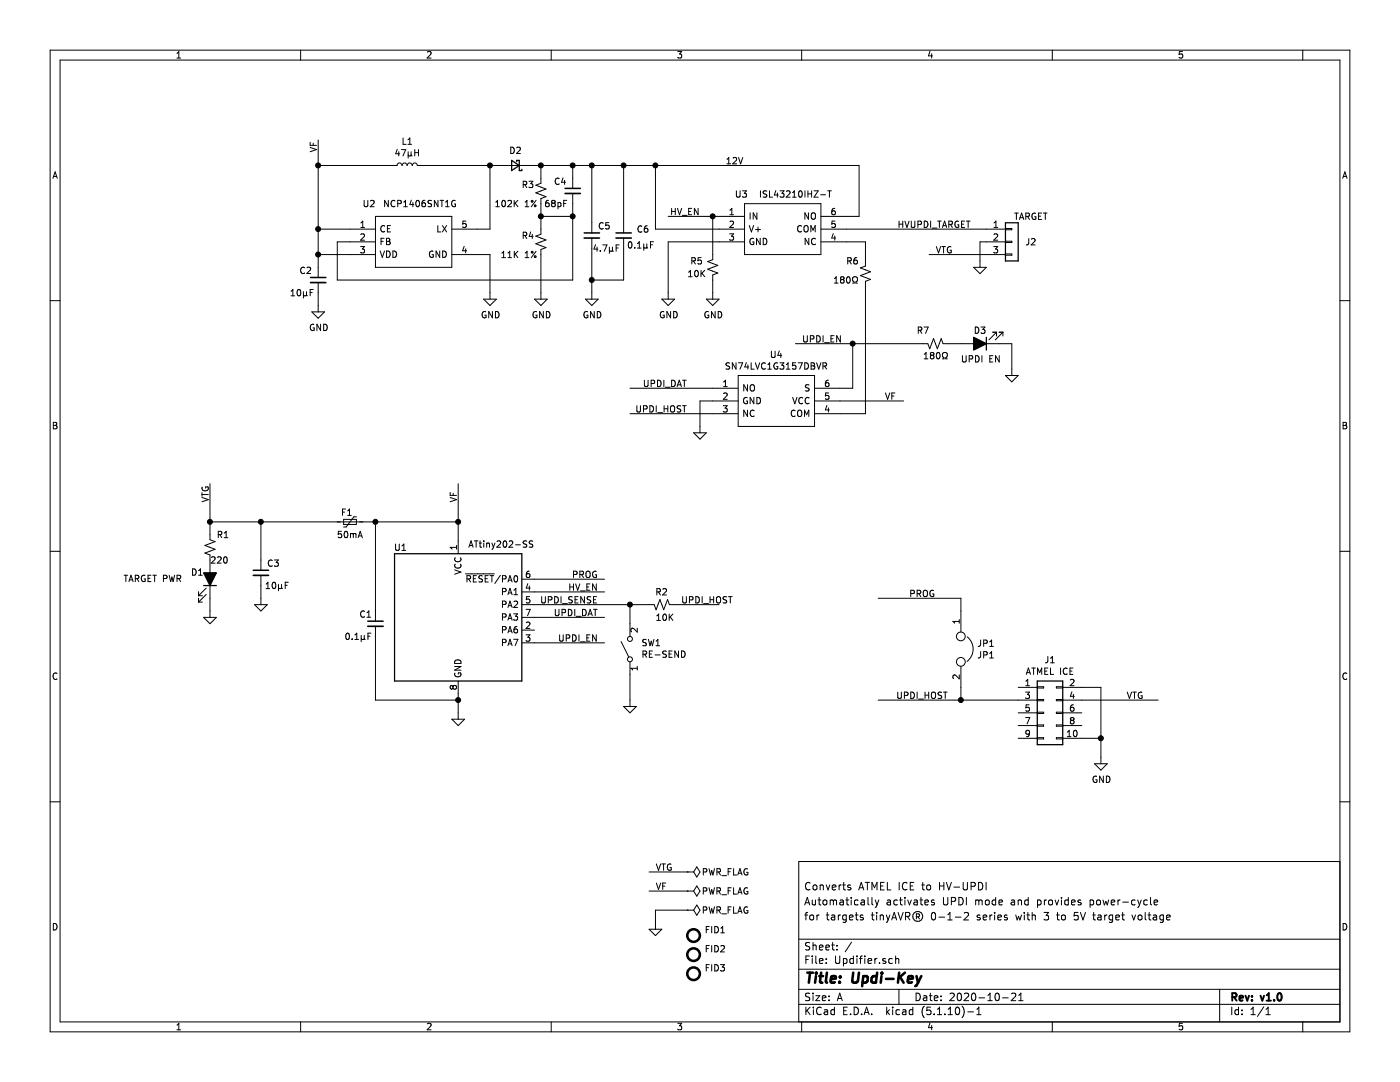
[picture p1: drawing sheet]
EESchema Schematic File Version 4
EELAYER 30 0
EELAYER END
$Descr A 11000 8500
encoding utf-8
Sheet 1 1
Title "Updi-Key"
Date "2020-10-21"
Rev "v1.0"
Comp ""
Comment1 "for targets tinyAVR® 0-1-2 series with 3 to 5V target voltage"
Comment2 "Automatically activates UPDI mode and provides power-cycle"
Comment3 "Converts ATMEL ICE to HV-UPDI"
Comment4 ""
$EndDescr
$Comp
L MCU_Microchip_ATtiny:ATtiny202-SS U1
U 1 1
P 3600 4850
F 0 "U1" H 3200 5400 50  0000 R CNN
F 1 "ATtiny202-SS" H 4200 5425 50  0000 R CNN
F 2 "Package_SO:SOIC-8_3.9x4.9mm_P1.27mm" H 3600 4850 50  0001 C CIN
F 3 "http://ww1.microchip.com/downloads/en/DeviceDoc/ATtiny202-402-AVR-MCU-with-Core-Independent-Peripherals_and-picoPower-40001969A.pdf" H 3600 4850 50  0001 C CNN
F 4 "IC MCU 8BIT 2KB FLASH 8SOIC" H 3600 4850 50  0001 C CNN "Description"
F 5 "ATTINY202-SSNRCT-ND" H 3600 4850 50  0001 C CNN "Digi-Key Part Number"
F 6 "ATTINY202-SSNR" H 3600 4850 50  0001 C CNN "Manufacturer_Part_Number"
	1    3600 4850
	1    0    0    -1  
$EndComp
Text Label 4700 4650 2    50   ~ 0
HV_EN
$Comp
L Device:C_Small C1
U 1 1
P 2950 4900
F 0 "C1" H 2975 4975 50  0000 L CNN
F 1 "0.1µF" H 2975 4800 50  0000 L CNN
F 2 "Capacitor_SMD:C_0603_1608Metric" H 2950 4900 50  0001 C CNN
F 3 "http://www.samsungsem.com/kr/support/product-search/mlcc/CL10B104KB8NNNC.jsp" H 2950 4900 50  0001 C CNN
F 4 "CAP CER 0.1UF 50V X7R 0603" H 2950 4900 50  0001 C CNN "Description"
F 5 " ‎Samsung Electro-Mechanics" H 2950 4900 50  0001 C CNN "Manufacturer_Name"
F 6 "CL10B104KB8NNNC" H 2950 4900 50  0001 C CNN "Manufacturer_Part_Number"
F 7 "1276-1000-1-ND" H 2950 4900 50  0001 C CNN "Digi-Key Part Number"
	1    2950 4900
	-1   0    0    -1  
$EndComp
Wire Wire Line
	3600 4100 2950 4100
Wire Wire Line
	3600 5500 3600 5450
Wire Wire Line
	3600 5500 3600 5600
Connection ~ 3600 5500
$Comp
L Device:R_Small_US R7
U 1 1
P 7350 2700
F 0 "R7" V 7450 2550 50  0000 L CNN
F 1 "180Ω" V 7250 2600 50  0000 L CNN
F 2 "Resistor_SMD:R_0603_1608Metric" H 7350 2700 50  0001 C CNN
F 3 "http://www.koaspeer.com/pdfs/RK73B.pdf" H 7350 2700 50  0001 C CNN
F 4 "RES 180 OHM 5% 1/8W 0603" H 7350 2700 50  0001 C CNN "Description"
F 5 "Yageo" H 7350 2700 50  0001 C CNN "Manufacturer_Name"
F 6 "RK73B1JTTD181J" H 7350 2700 50  0001 C CNN "Manufacturer_Part_Number"
F 7 "2019-RK73B1JTTD181JCT-ND" H 7350 2700 50  0001 C CNN "Digi-Key Part Number"
F 8 "RK73B1JTTD181J" H 7350 2700 50  0001 C CNN "Mouser Part Number"
	1    7350 2700
	0    1    -1   0   
$EndComp
Connection ~ 3600 4100
$Comp
L Updifier:0ZCM0005FF2G F1
U 1 1
P 2750 4100
F 0 "F1" V 2675 4075 50  0000 C CNN
F 1 "50mA" V 2850 4100 50  0000 C CNN
F 2 "Resistor_SMD:R_0603_1608Metric" H 2800 3900 50  0001 L CNN
F 3 "https://belfuse.com/resources/datasheets/circuitprotection/ds-cp-0zcm-series.pdf" H 2750 4100 50  0001 C CNN
F 4 "PTC RESET FUSE 15V 50MA 0603" H 2750 4100 50  0001 C CNN "Description"
F 5 "507-1816-1-ND" H 2750 4100 50  0001 C CNN "Digi-Key Part Number"
F 6 "0ZCM0005FF2G" H 2750 4100 50  0001 C CNN "Manufacturer_Part_Number"
	1    2750 4100
	0    1    1    0   
$EndComp
Text Label 5500 1700 2    50   ~ 0
HV_EN
$Comp
L Device:C_Small C6
U 1 1
P 4900 1850
F 0 "C6" H 5000 1900 50  0000 L CNN
F 1 "0.1µF" H 4925 1775 50  0000 L CNN
F 2 "Capacitor_SMD:C_0603_1608Metric" H 4900 1850 50  0001 C CNN
F 3 "http://www.samsungsem.com/kr/support/product-search/mlcc/CL10B104KB8NNNC.jsp" H 4900 1850 50  0001 C CNN
F 4 "CAP CER 0.1UF 50V X7R 0603" H 4900 1850 50  0001 C CNN "Description"
F 5 " ‎Samsung Electro-Mechanics" H 4900 1850 50  0001 C CNN "Manufacturer_Name"
F 6 "CL10B104KB8NNNC" H 4900 1850 50  0001 C CNN "Manufacturer_Part_Number"
F 7 "1276-1000-1-ND" H 4900 1850 50  0001 C CNN "Digi-Key Part Number"
	1    4900 1850
	1    0    0    -1  
$EndComp
$Comp
L power:GND #PWR01
U 1 1
P 3600 5600
F 0 "#PWR01" H 3600 5350 50  0001 C CNN
F 1 "GND" H 3605 5427 50  0001 C CNN
F 2 "" H 3600 5600 50  0001 C CNN
F 3 "" H 3600 5600 50  0001 C CNN
	1    3600 5600
	1    0    0    -1  
$EndComp
$Comp
L power:PWR_FLAG #FLG01
U 1 1
P 5400 6850
F 0 "#FLG01" H 5400 6925 50  0001 C CNN
F 1 "PWR_FLAG" V 5400 7150 50  0000 C CNN
F 2 "" H 5400 6850 50  0001 C CNN
F 3 "~" H 5400 6850 50  0001 C CNN
	1    5400 6850
	0    1    1    0   
$EndComp
$Comp
L power:PWR_FLAG #FLG02
U 1 1
P 5400 7000
F 0 "#FLG02" H 5400 7075 50  0001 C CNN
F 1 "PWR_FLAG" V 5400 7300 50  0000 C CNN
F 2 "" H 5400 7000 50  0001 C CNN
F 3 "~" H 5400 7000 50  0001 C CNN
	1    5400 7000
	0    1    1    0   
$EndComp
$Comp
L power:GND #PWR05
U 1 1
P 5150 7250
F 0 "#PWR05" H 5150 7000 50  0001 C CNN
F 1 "GND" H 5155 7077 50  0001 C CNN
F 2 "" H 5150 7250 50  0001 C CNN
F 3 "" H 5150 7250 50  0001 C CNN
	1    5150 7250
	1    0    0    -1  
$EndComp
$Comp
L power:PWR_FLAG #FLG03
U 1 1
P 5400 7150
F 0 "#FLG03" H 5400 7225 50  0001 C CNN
F 1 "PWR_FLAG" V 5400 7450 50  0000 C CNN
F 2 "" H 5400 7150 50  0001 C CNN
F 3 "~" H 5400 7150 50  0001 C CNN
	1    5400 7150
	0    1    1    0   
$EndComp
$Comp
L Mechanical:Fiducial FID2
U 1 1
P 5450 7500
F 0 "FID2" H 5535 7546 50  0000 L CNN
F 1 "Fiducial" H 5535 7455 50  0001 L CNN
F 2 "Fiducial:Fiducial_1mm_Mask2mm" H 5450 7500 50  0001 C CNN
F 3 "" H 5450 7500 50  0001 C CNN
F 4 "Fiducial 1mm with 2mm mask" H 5450 7500 50  0001 C CNN "Description"
	1    5450 7500
	1    0    0    -1  
$EndComp
$Comp
L Mechanical:Fiducial FID1
U 1 1
P 5450 7350
F 0 "FID1" H 5535 7396 50  0000 L CNN
F 1 "Fiducial" H 5535 7305 50  0001 L CNN
F 2 "Fiducial:Fiducial_1mm_Mask2mm" H 5450 7350 50  0001 C CNN
F 3 "" H 5450 7350 50  0001 C CNN
F 4 "Fiducial 1mm with 2mm mask" H 5450 7350 50  0001 C CNN "Description"
	1    5450 7350
	1    0    0    -1  
$EndComp
Wire Wire Line
	2950 5000 2950 5500
$Comp
L Device:LED_ALT D1
U 1 1
P 1650 4550
F 0 "D1" V 1700 4450 50  0000 C CNN
F 1 "TARGET PWR" V 1650 4100 50  0000 C CNN
F 2 "WP934AD:WP934AD" H 1650 4550 50  0001 C CNN
F 3 "https://dammedia.osram.info/media/resource/hires/osram-dam-2493948/LG%20Q396.pdf" H 1650 4550 50  0001 C CNN
F 4 "LED GREEN DIFFUSED 0603 SMD" H 1650 4550 50  0001 C CNN "Description"
F 5 "LG Q396-PS-35" H 1650 4550 50  0001 C CNN "Manufacturer_Part_Number"
F 6 "475-3754-1-ND" H 1650 4550 50  0001 C CNN "Digi-Key Part Number"
	1    1650 4550
	0    1    -1   0   
$EndComp
Text Label 4700 4750 2    50   ~ 0
UPDI_SENSE
Wire Wire Line
	7450 2700 7550 2700
Wire Wire Line
	2950 5500 3600 5500
Wire Wire Line
	2850 4100 2950 4100
Connection ~ 2950 4100
$Comp
L Device:C_Small C3
U 1 1
P 2050 4500
F 0 "C3" H 1900 4575 50  0000 L CNN
F 1 "10µF" H 1825 4400 50  0000 L CNN
F 2 "Capacitor_SMD:C_0603_1608Metric" H 2050 4500 50  0001 C CNN
F 3 "http://www.yuden.co.jp/productdata/catalog/mlcc06_e.pdf" H 2050 4500 50  0001 C CNN
F 4 "CAP CER 10UF 10V X5R 0603" H 2050 4500 50  0001 C CNN "Description"
F 5 " ‎Samsung Electro-Mechanics" H 2050 4500 50  0001 C CNN "Manufacturer_Name"
F 6 "LMK107BBJ106MALT" H 2050 4500 50  0001 C CNN "Manufacturer_Part_Number"
F 7 "587-3258-1-ND" H 2050 4500 50  0001 C CNN "Digi-Key Part Number"
	1    2050 4500
	-1   0    0    -1  
$EndComp
$Comp
L power:GND #PWR03
U 1 1
P 2050 4700
F 0 "#PWR03" H 2050 4450 50  0001 C CNN
F 1 "GND" H 2055 4527 50  0001 C CNN
F 2 "" H 2050 4700 50  0001 C CNN
F 3 "" H 2050 4700 50  0001 C CNN
	1    2050 4700
	-1   0    0    -1  
$EndComp
Wire Wire Line
	2050 4100 2050 4400
$Comp
L power:GND #PWR04
U 1 1
P 1650 4800
F 0 "#PWR04" H 1650 4550 50  0001 C CNN
F 1 "GND" H 1655 4627 50  0001 C CNN
F 2 "" H 1650 4800 50  0001 C CNN
F 3 "" H 1650 4800 50  0001 C CNN
	1    1650 4800
	-1   0    0    -1  
$EndComp
$Comp
L Device:R_Small_US R1
U 1 1
P 1650 4300
F 0 "R1" H 1700 4400 50  0000 L CNN
F 1 "220" H 1650 4200 50  0000 L CNN
F 2 "Resistor_SMD:R_0603_1608Metric" H 1650 4300 50  0001 C CNN
F 3 "http://www.koaspeer.com/pdfs/RK73B.pdf" H 1650 4300 50  0001 C CNN
F 4 "RES 1K OHM 5% 1/8W 0603" H 1650 4300 50  0001 C CNN "Description"
F 5 "Yageo" H 1650 4300 50  0001 C CNN "Manufacturer_Name"
F 6 "RK73B1JTTD102J" H 1650 4300 50  0001 C CNN "Manufacturer_Part_Number"
F 7 "2019-RK73B1JTTD102JCT-ND" H 1650 4300 50  0001 C CNN "Digi-Key Part Number"
F 8 "RK73B1JTTD181J" H 1650 4300 50  0001 C CNN "Mouser Part Number"
	1    1650 4300
	1    0    0    -1  
$EndComp
Wire Wire Line
	1650 4100 1650 4200
$Comp
L Connector_Generic:Conn_01x03 J2
U 1 1
P 7950 1900
F 0 "J2" H 8100 1900 50  0000 C CNN
F 1 "TARGET" H 8100 2100 50  0000 C CNN
F 2 "SL_3_RA:SL_3_RA" H 7950 1900 50  0001 C CNN
F 3 "~" H 7950 1900 50  0001 C CNN
F 4 "Pin strip male header, 2.54mm, 3-position" H 7950 1900 50  0001 C CNN "Description"
	1    7950 1900
	1    0    0    -1  
$EndComp
Text Label 7050 1800 0    50   ~ 0
HVUPDI_TARGET
Wire Wire Line
	7750 1900 7700 1900
$Comp
L power:GND #PWR09
U 1 1
P 7700 2050
F 0 "#PWR09" H 7700 1800 50  0001 C CNN
F 1 "GND" H 7705 1877 50  0001 C CNN
F 2 "" H 7700 2050 50  0001 C CNN
F 3 "" H 7700 2050 50  0001 C CNN
	1    7700 2050
	1    0    0    -1  
$EndComp
Wire Wire Line
	7700 1900 7700 2050
$Comp
L Device:R_Small_US R6
U 1 1
P 6800 2150
F 0 "R6" H 6850 2250 50  0000 L CNN
F 1 "180Ω" H 6850 2100 50  0000 L CNN
F 2 "Resistor_SMD:R_0603_1608Metric" H 6800 2150 50  0001 C CNN
F 3 "http://www.koaspeer.com/pdfs/RK73B.pdf" H 6800 2150 50  0001 C CNN
F 4 "RES 180 OHM 5% 1/8W 0603" H 6800 2150 50  0001 C CNN "Description"
F 5 "Yageo" H 6800 2150 50  0001 C CNN "Manufacturer_Name"
F 6 "RK73B1JTTD181J" H 6800 2150 50  0001 C CNN "Manufacturer_Part_Number"
F 7 "2019-RK73B1JTTD181JCT-ND" H 6800 2150 50  0001 C CNN "Digi-Key Part Number"
F 8 "RK73B1JTTD181J" H 6800 2150 50  0001 C CNN "Mouser Part Number"
	1    6800 2150
	-1   0    0    -1  
$EndComp
$Comp
L Device:R_Small_US R3
U 1 1
P 4250 1500
F 0 "R3" H 4300 1550 50  0000 L CNN
F 1 "102K 1%" H 4275 1400 50  0000 L CNN
F 2 "Resistor_SMD:R_0603_1608Metric" H 4250 1500 50  0001 C CNN
F 3 "https://www.yageo.com/upload/media/product/productsearch/datasheet/rchip/PYu-RC_Group_51_RoHS_L_11.pdf" H 4250 1500 50  0001 C CNN
F 4 "RES SMD 102K OHM 1% 1/10W 0603" H 4250 1500 50  0001 C CNN "Description"
F 5 "Yageo" H 4250 1500 50  0001 C CNN "Manufacturer_Name"
F 6 "RC0603FR-07102KL" H 4250 1500 50  0001 C CNN "Manufacturer_Part_Number"
F 7 "311-102KHRCT-ND" H 4250 1500 50  0001 C CNN "Digi-Key Part Number"
	1    4250 1500
	-1   0    0    -1  
$EndComp
$Comp
L Device:R_Small_US R4
U 1 1
P 4250 1900
F 0 "R4" H 4300 1950 50  0000 L CNN
F 1 "11K 1%" H 4275 1800 50  0000 L CNN
F 2 "Resistor_SMD:R_0603_1608Metric" H 4250 1900 50  0001 C CNN
F 3 "https://www.yageo.com/upload/media/product/productsearch/datasheet/rchip/PYu-RC_Group_51_RoHS_L_11.pdf" H 4250 1900 50  0001 C CNN
F 4 "RES SMD 11K OHM 1% 1/10W 0603" H 4250 1900 50  0001 C CNN "Description"
F 5 "Yageo" H 4250 1900 50  0001 C CNN "Manufacturer_Name"
F 6 "RC0603FR-0711KL" H 4250 1900 50  0001 C CNN "Manufacturer_Part_Number"
F 7 "311-11.0KHRCT-ND" H 4250 1900 50  0001 C CNN "Digi-Key Part Number"
	1    4250 1900
	-1   0    0    -1  
$EndComp
$Comp
L Device:D_Schottky_Small D2
U 1 1
P 4050 1300
F 0 "D2" H 4050 1187 50  0000 C CNN
F 1 "PMEG4005CEJX" H 4050 1186 50  0001 C CNN
F 2 "Diode_SMD:D_SOD-323F" V 4050 1300 50  0001 C CNN
F 3 "https://assets.nexperia.com/documents/data-sheet/PMEG4005CEJ.pdf" V 4050 1300 50  0001 C CNN
F 4 "DIODE SCHOTTKY 40V 500MA SC90" H 4050 1300 50  0001 C CNN "Description"
F 5 "1727-8169-1-ND" H 4050 1300 50  0001 C CNN "Digi-Key Part Number"
F 6 "PMEG4005CEJX" H 4050 1300 50  0001 C CNN "Manufacturer_Part_Number"
	1    4050 1300
	-1   0    0    1   
$EndComp
$Comp
L Device:C_Small C4
U 1 1
P 4500 1500
F 0 "C4" H 4350 1575 50  0000 L CNN
F 1 "68pF" H 4275 1400 50  0000 L CNN
F 2 "Capacitor_SMD:C_0603_1608Metric" H 4500 1500 50  0001 C CNN
F 3 "https://www.yageo.com/upload/media/product/productsearch/datasheet/mlcc/UPY-GP_NP0_16V-to-50V_18.pdf" H 4500 1500 50  0001 C CNN
F 4 "CAP CER 0.68PF 50V NPO 0603" H 4500 1500 50  0001 C CNN "Description"
F 5 " ‎Samsung Electro-Mechanics" H 4500 1500 50  0001 C CNN "Manufacturer_Name"
F 6 "CC0603BRNPO9BNR68" H 4500 1500 50  0001 C CNN "Manufacturer_Part_Number"
F 7 "311-3842-1-ND" H 4500 1500 50  0001 C CNN "Digi-Key Part Number"
	1    4500 1500
	1    0    0    -1  
$EndComp
$Comp
L Device:C_Small C5
U 1 1
P 4650 1850
F 0 "C5" H 4500 1925 50  0000 L CNN
F 1 "4.7µF" H 4425 1750 50  0000 L CNN
F 2 "Capacitor_SMD:C_0603_1608Metric" H 4650 1850 50  0001 C CNN
F 3 "https://media.digikey.com/pdf/Data%20Sheets/Samsung%20PDFs/CL10A475KO8NNNC_Spec.pdf" H 4650 1850 50  0001 C CNN
F 4 "CAP CER 4.7UF 16V X5R 0603" H 4650 1850 50  0001 C CNN "Description"
F 5 " ‎Samsung Electro-Mechanics" H 4650 1850 50  0001 C CNN "Manufacturer_Name"
F 6 "CL10A475KO8NNNC" H 4650 1850 50  0001 C CNN "Manufacturer_Part_Number"
F 7 "1276-1784-1-ND" H 4650 1850 50  0001 C CNN "Digi-Key Part Number"
	1    4650 1850
	-1   0    0    -1  
$EndComp
$Comp
L Device:C_Small C2
U 1 1
P 2500 2200
F 0 "C2" H 2350 2275 50  0000 L CNN
F 1 "10µF" H 2275 2100 50  0000 L CNN
F 2 "Capacitor_SMD:C_0603_1608Metric" H 2500 2200 50  0001 C CNN
F 3 "http://www.yuden.co.jp/productdata/catalog/mlcc06_e.pdf" H 2500 2200 50  0001 C CNN
F 4 "CAP CER 10UF 10V X5R 0603" H 2500 2200 50  0001 C CNN "Description"
F 5 " ‎Samsung Electro-Mechanics" H 2500 2200 50  0001 C CNN "Manufacturer_Name"
F 6 "LMK107BBJ106MALT" H 2500 2200 50  0001 C CNN "Manufacturer_Part_Number"
F 7 "587-3258-1-ND" H 2500 2200 50  0001 C CNN "Digi-Key Part Number"
	1    2500 2200
	1    0    0    -1  
$EndComp
Wire Wire Line
	2500 2000 2500 1800
Connection ~ 2500 1300
Wire Wire Line
	3850 1300 3950 1300
Wire Wire Line
	4150 1300 4250 1300
Connection ~ 4250 1300
Wire Wire Line
	4250 1300 4500 1300
Connection ~ 4500 1300
Wire Wire Line
	4500 1300 4650 1300
Wire Wire Line
	4500 1700 4250 1700
Connection ~ 4250 1700
Connection ~ 4650 1300
Text Label 4700 5050 2    50   ~ 0
UPDI_EN
Text Label 4700 4550 2    50   ~ 0
PROG
Text Label 4700 4850 2    50   ~ 0
UPDI_DAT
$Comp
L SamacSys_Parts:NCP1406SNT1G U2
U 1 1
P 2750 1800
F 0 "U2" H 2900 2000 50  0000 C CNN
F 1 "NCP1406SNT1G" H 3300 2000 50  0000 C CNN
F 2 "Package_TO_SOT_SMD:SOT-23-5" H 3600 1900 50  0001 L CNN
F 3 "http://www.onsemi.com/pub/Collateral/NCP1406-D.PDF" H 3600 1800 50  0001 L CNN
F 4 "IC REG BUCK BST ADJ 25MA 5TSOP" H 3600 1700 50  0001 L CNN "Description"
F 5 "1.1" H 3600 1600 50  0001 L CNN "Height"
F 6 "ON Semiconductor" H 3600 1500 50  0001 L CNN "Manufacturer_Name"
F 7 "NCP1406SNT1G" H 3600 1400 50  0001 L CNN "Manufacturer_Part_Number"
F 8 "NCP1406SNT1G" H 3600 1300 50  0001 L CNN "Arrow Part Number"
F 9 "https://www.arrow.com/en/products/ncp1406snt1g/on-semiconductor" H 3600 1200 50  0001 L CNN "Arrow Price/Stock"
F 10 "863-NCP1406SNT1G" H 3600 1100 50  0001 L CNN "Mouser Part Number"
F 11 "https://www.mouser.com/Search/Refine.aspx?Keyword=863-NCP1406SNT1G" H 3600 1000 50  0001 L CNN "Mouser Price/Stock"
F 12 "NCP1406SNT1GOSCT-ND" H 2750 1800 50  0001 C CNN "Digi-Key Part Number"
	1    2750 1800
	1    0    0    -1  
$EndComp
Connection ~ 2500 2000
Wire Wire Line
	2650 1900 2650 2200
Wire Wire Line
	4650 1300 4900 1300
Wire Wire Line
	5250 1900 5650 1900
$Comp
L SamacSys_Parts:SN74LVC1G3157DBVR U4
U 1 1
P 5600 3050
F 0 "U4" H 6100 3315 50  0000 C CNN
F 1 "SN74LVC1G3157DBVR" H 6100 3224 50  0000 C CNN
F 2 "Package_TO_SOT_SMD:SOT-23-6" H 6450 3150 50  0001 L CNN
F 3 "http://www.ti.com/general/docs/suppproductinfo.tsp?distId=10&gotoUrl=http%3A%2F%2Fwww.ti.com%2Flit%2Fgpn%2Fsn74lvc1g3157" H 6450 3050 50  0001 L CNN
F 4 "IC SWITCH SPDT SOT23-6" H 6450 2950 50  0001 L CNN "Description"
F 5 "1.45" H 6450 2850 50  0001 L CNN "Height"
F 6 "Texas Instruments" H 6450 2750 50  0001 L CNN "Manufacturer_Name"
F 7 "SN74LVC1G3157DBVR" H 6450 2650 50  0001 L CNN "Manufacturer_Part_Number"
F 8 "SN74LVC1G3157DBVR" H 6450 2550 50  0001 L CNN "Arrow Part Number"
F 9 "https://www.arrow.com/en/products/sn74lvc1g3157dbvr/texas-instruments" H 6450 2450 50  0001 L CNN "Arrow Price/Stock"
F 10 "595-SN74LVC1G3157DBV" H 6450 2350 50  0001 L CNN "Mouser Part Number"
F 11 "https://www.mouser.co.uk/ProductDetail/Texas-Instruments/SN74LVC1G3157DBVR?qs=PVVDbbWpW3ID6l2sElWeMw%3D%3D" H 6450 2250 50  0001 L CNN "Mouser Price/Stock"
F 12 "296-14908-1-ND" H 5600 3050 50  0001 C CNN "Digi-Key Part Number"
	1    5600 3050
	1    0    0    -1  
$EndComp
Wire Wire Line
	6650 1900 6800 1900
Wire Wire Line
	6700 2700 6700 3050
$Comp
L power:GND #PWR07
U 1 1
P 5500 3350
F 0 "#PWR07" H 5500 3100 50  0001 C CNN
F 1 "GND" H 5505 3177 50  0001 C CNN
F 2 "" H 5500 3350 50  0001 C CNN
F 3 "" H 5500 3350 50  0001 C CNN
	1    5500 3350
	1    0    0    -1  
$EndComp
Text Label 5400 3050 2    50   ~ 0
UPDI_DAT
Text Label 5700 1300 0    50   ~ 0
12V
$Comp
L Device:R_Small_US R2
U 1 1
P 5200 4750
F 0 "R2" V 5100 4700 50  0000 L CNN
F 1 "10K" V 5300 4650 50  0000 L CNN
F 2 "Resistor_SMD:R_0603_1608Metric" H 5200 4750 50  0001 C CNN
F 3 "http://www.koaspeer.com/pdfs/RK73B.pdf" H 5200 4750 50  0001 C CNN
F 4 "RES 10K OHM 5% 1/10W 0603" H 5200 4750 50  0001 C CNN "Description"
F 5 "Yageo" H 5200 4750 50  0001 C CNN "Manufacturer_Name"
F 6 "RK73B1JTTD103J" H 5200 4750 50  0001 C CNN "Manufacturer_Part_Number"
F 7 "2019-RK73B1JTTD103JCT-ND" H 5200 4750 50  0001 C CNN "Digi-Key Part Number"
	1    5200 4750
	0    -1   1    0   
$EndComp
Wire Wire Line
	4200 4750 4950 4750
$Comp
L power:GND #PWR02
U 1 1
P 4950 5500
F 0 "#PWR02" H 4950 5250 50  0001 C CNN
F 1 "GND" H 4955 5327 50  0001 C CNN
F 2 "" H 4950 5500 50  0001 C CNN
F 3 "" H 4950 5500 50  0001 C CNN
	1    4950 5500
	1    0    0    -1  
$EndComp
Text Label 7450 5500 2    50   ~ 0
UPDI_HOST
Wire Wire Line
	4950 4900 4950 4750
Wire Wire Line
	6800 2050 6800 1900
Wire Wire Line
	6800 2250 6800 3250
Wire Wire Line
	6650 1800 7750 1800
$Comp
L Device:L_Small L1
U 1 1
P 3200 1300
F 0 "L1" V 3385 1300 50  0000 C CNN
F 1 "47µH" V 3294 1300 50  0000 C CNN
F 2 "Inductor_SMD:L_1008_2520Metric" H 3200 1300 50  0001 C CNN
F 3 "~https://ds.yuden.co.jp/TYCOMPAS/ut/detail?pn=CBC2518T470K%20%20&u=M" H 3200 1300 50  0001 C CNN
F 4 "FIXED IND 47UH 290MA 2.47 OHM" H 3200 1300 50  0001 C CNN "Description"
F 5 "587-3060-1-ND" H 3200 1300 50  0001 C CNN "Digi-Key Part Number"
F 6 "CBC2518T470K" H 3200 1300 50  0001 C CNN "Manufacturer_Part_Number"
	1    3200 1300
	0    -1   -1   0   
$EndComp
$Comp
L Mechanical:Fiducial FID3
U 1 1
P 5450 7650
F 0 "FID3" H 5535 7696 50  0000 L CNN
F 1 "Fiducial" H 5535 7605 50  0001 L CNN
F 2 "Fiducial:Fiducial_1mm_Mask2mm" H 5450 7650 50  0001 C CNN
F 3 "" H 5450 7650 50  0001 C CNN
F 4 "Fiducial 1mm with 2mm mask" H 5450 7650 50  0001 C CNN "Description"
	1    5450 7650
	1    0    0    -1  
$EndComp
$Comp
L power:GND #PWR010
U 1 1
P 7950 2900
F 0 "#PWR010" H 7950 2650 50  0001 C CNN
F 1 "GND" H 7955 2727 50  0001 C CNN
F 2 "" H 7950 2900 50  0001 C CNN
F 3 "" H 7950 2900 50  0001 C CNN
	1    7950 2900
	1    0    0    -1  
$EndComp
Wire Wire Line
	7950 2900 7950 2700
Wire Wire Line
	7950 2700 7850 2700
$Comp
L Device:LED_ALT D3
U 1 1
P 7700 2700
F 0 "D3" H 7700 2600 50  0000 C CNN
F 1 "UPDI EN" H 7693 2825 50  0000 C CNN
F 2 "WP934AD:WP934AD" H 7700 2700 50  0001 C CNN
F 3 "http://www.kingbrightusa.com/images/catalog/SPEC/APTD1608SECK-J4-PF.pdf" H 7700 2700 50  0001 C CNN
F 4 "LED ORANGE CLEAR 0603 (1608 Metric)" H 7700 2700 50  0001 C CNN "Description"
F 5 "APTD1608SECK/J4-PF" H 7700 2700 50  0001 C CNN "Manufacturer_Part_Number"
F 6 "754-1802-1-ND" H 7700 2700 50  0001 C CNN "Digi-Key Part Number"
	1    7700 2700
	-1   0    0    1   
$EndComp
Wire Wire Line
	6700 2700 7250 2700
Text Label 7350 4700 2    50   ~ 0
PROG
$Comp
L Switch:SW_SPST SW1
U 1 1
P 4950 5100
F 0 "SW1" V 4996 5012 50  0000 R CNN
F 1 "RE-SEND" V 4905 5012 50  0000 R CNN
F 2 "Button_Switch_SMD:SW_SPST_B3SL-1002P" H 4950 5100 50  0001 C CNN
F 3 "~" H 4950 5100 50  0001 C CNN
	1    4950 5100
	0    -1   -1   0   
$EndComp
Wire Wire Line
	4950 5500 4950 5300
$Comp
L Connector_Generic:Conn_02x05_Odd_Even J1
U 1 1
P 8200 5600
F 0 "J1" H 8250 6017 50  0000 C CNN
F 1 "ATMEL ICE" H 8250 5926 50  0000 C CNN
F 2 "SAMTEC_SHF-105-01-X-D-TH:SAMTEC_SHF-105-01-X-D-TH" H 8200 5600 50  0001 C CNN
F 3 "~" H 8200 5600 50  0001 C CNN
	1    8200 5600
	1    0    0    -1  
$EndComp
$Comp
L power:GND #PWR08
U 1 1
P 8650 5950
F 0 "#PWR08" H 8650 5700 50  0001 C CNN
F 1 "GND" H 8655 5777 50  0000 C CNN
F 2 "" H 8650 5950 50  0001 C CNN
F 3 "" H 8650 5950 50  0001 C CNN
	1    8650 5950
	1    0    0    -1  
$EndComp
Wire Wire Line
	8650 5950 8650 5800
Wire Wire Line
	8650 5400 8500 5400
Wire Wire Line
	8500 5800 8650 5800
Connection ~ 8650 5800
Wire Wire Line
	8650 5800 8650 5400
Wire Wire Line
	2050 4100 1650 4100
Wire Wire Line
	2050 4600 2050 4700
Wire Wire Line
	1650 4700 1650 4800
$Comp
L Device:Jumper JP1
U 1 1
P 7550 5100
F 0 "JP1" V 7504 5226 50  0000 L CNN
F 1 "JP1" V 7595 5226 50  0000 L CNN
F 2 "Connector_PinHeader_2.00mm:PinHeader_1x02_P2.00mm_Vertical" H 7550 5100 50  0001 C CNN
F 3 "~" H 7550 5100 50  0001 C CNN
	1    7550 5100
	0    1    1    0   
$EndComp
Wire Wire Line
	7550 4700 7550 4800
Wire Wire Line
	6900 4700 7550 4700
Wire Wire Line
	7550 5400 7550 5500
Connection ~ 7550 5500
Wire Wire Line
	6900 5500 7550 5500
Wire Wire Line
	7550 5500 8000 5500
Wire Wire Line
	7300 2000 7750 2000
Text Label 7350 2000 0    50   ~ 0
VTG
Text Label 8850 5500 0    50   ~ 0
VTG
Wire Wire Line
	8500 5500 9100 5500
Connection ~ 2050 4100
Text Label 1650 3950 1    50   ~ 0
VTG
Wire Wire Line
	3600 3800 3600 4100
Text Label 3600 3950 1    50   ~ 0
VF
Wire Wire Line
	3600 4100 3600 4250
Wire Wire Line
	2950 4100 2950 4800
Wire Wire Line
	2500 1100 2500 1300
Text Label 2500 1200 1    50   ~ 0
VF
Connection ~ 6700 2700
Text Label 6300 2700 0    50   ~ 0
UPDI_EN
Wire Wire Line
	6250 2700 6700 2700
Text Label 5400 3250 2    50   ~ 0
UPDI_HOST
Wire Wire Line
	5500 3150 5600 3150
Wire Wire Line
	5600 3050 4950 3050
Wire Wire Line
	4950 3250 5600 3250
Wire Wire Line
	5300 4750 5650 4750
Text Label 5350 4750 0    50   ~ 0
UPDI_HOST
Wire Wire Line
	4200 4850 4750 4850
Wire Wire Line
	4200 4550 4750 4550
Wire Wire Line
	4200 4650 4750 4650
Wire Wire Line
	4200 5050 4750 5050
Wire Wire Line
	4950 4750 5100 4750
Connection ~ 4950 4750
Wire Wire Line
	2050 4100 2650 4100
Wire Wire Line
	1650 4100 1650 3800
Connection ~ 1650 4100
Wire Wire Line
	5400 6850 5100 6850
Text Label 5150 6850 0    50   ~ 0
VTG
Wire Wire Line
	5400 7000 5100 7000
Text Label 5150 7000 0    50   ~ 0
VF
Wire Wire Line
	5400 7150 5150 7150
Wire Wire Line
	5150 7150 5150 7250
Wire Wire Line
	2650 1900 2750 1900
Wire Wire Line
	2500 1800 2750 1800
Wire Wire Line
	2500 2000 2750 2000
Wire Wire Line
	2500 1300 3100 1300
Wire Wire Line
	4500 1300 4500 1400
Wire Wire Line
	4250 1300 4250 1400
Wire Wire Line
	5650 1800 5150 1800
Wire Wire Line
	5150 1300 4900 1300
Connection ~ 4900 1300
Wire Wire Line
	6750 1300 6750 1700
Wire Wire Line
	5150 1300 5150 1800
Wire Wire Line
	4900 1300 4900 1750
Wire Wire Line
	4650 1300 4650 1750
Wire Wire Line
	4500 1600 4500 1700
Wire Wire Line
	4250 1600 4250 1700
Wire Wire Line
	3850 1300 3850 1800
Wire Wire Line
	2500 1300 2500 1800
Connection ~ 2500 1800
Wire Wire Line
	6650 1700 6750 1700
Wire Wire Line
	5150 1300 6750 1300
Connection ~ 5150 1300
Connection ~ 4500 1700
Wire Wire Line
	4500 1700 4500 2200
$Comp
L SamacSys_Parts:ISL43210IHZ-T U3
U 1 1
P 5650 1700
F 0 "U3" H 5825 1875 50  0000 C CNN
F 1 "ISL43210IHZ-T" H 6250 1875 50  0000 C CNN
F 2 "Package_TO_SOT_SMD:SOT-23-6" H 6500 1800 50  0001 L CNN
F 3 "https://www.renesas.com/en-us/www/doc/datasheet/isl43210.pdf" H 6500 1700 50  0001 L CNN
F 4 "IC SWITCH SPDT SOT23-6, Marking GJQG" H 6500 1600 50  0001 L CNN "Description"
F 5 "1.45" H 6500 1500 50  0001 L CNN "Height"
F 6 "Renesas Electronics" H 6500 1400 50  0001 L CNN "Manufacturer_Name"
F 7 "ISL43210IHZ-T" H 6500 1300 50  0001 L CNN "Manufacturer_Part_Number"
F 8 "ISL43210IHZ-T" H 6500 1200 50  0001 L CNN "Arrow Part Number"
F 9 "https://www.arrow.com/en/products/isl43210ihz-t/renesas-electronics" H 6500 1100 50  0001 L CNN "Arrow Price/Stock"
F 10 "968-ISL43210IHZ-T" H 6500 1000 50  0001 L CNN "Mouser Part Number"
F 11 "https://www.mouser.co.uk/ProductDetail/Renesas-Intersil/ISL43210IHZ-T?qs=9fLuogzTs8IzNDzK%2FTk%2FfQ%3D%3D" H 6500 900 50  0001 L CNN "Mouser Price/Stock"
F 12 "ISL43210IHZCT-ND" H 5650 1700 50  0001 C CNN "Digi-Key Part Number"
	1    5650 1700
	1    0    0    -1  
$EndComp
$Comp
L Device:R_Small_US R5
U 1 1
P 5600 2100
F 0 "R5" H 5675 2150 50  0000 L CNN
F 1 "10K" H 5650 2050 50  0000 L CNN
F 2 "Resistor_SMD:R_0603_1608Metric" H 5600 2100 50  0001 C CNN
F 3 "http://www.koaspeer.com/pdfs/RK73B.pdf" H 5600 2100 50  0001 C CNN
F 4 "RES 10K OHM 5% 1/10W 0603" H 5600 2100 50  0001 C CNN "Description"
F 5 "Yageo" H 5600 2100 50  0001 C CNN "Manufacturer_Name"
F 6 "RK73B1JTTD103J" H 5600 2100 50  0001 C CNN "Manufacturer_Part_Number"
F 7 "2019-RK73B1JTTD103JCT-ND" H 5600 2100 50  0001 C CNN "Digi-Key Part Number"
	1    5600 2100
	-1   0    0    -1  
$EndComp
Wire Wire Line
	4250 1700 4250 1800
Wire Wire Line
	3850 2000 3850 2300
Wire Wire Line
	3750 2000 3850 2000
Wire Wire Line
	4250 2000 4250 2300
Wire Wire Line
	4650 1950 4650 2200
Wire Wire Line
	5250 1900 5250 2300
Wire Wire Line
	5250 1700 5600 1700
Wire Wire Line
	5600 1700 5600 2000
Connection ~ 5600 1700
Wire Wire Line
	5600 1700 5650 1700
Wire Wire Line
	5600 2200 5600 2300
Wire Wire Line
	2500 2000 2500 2100
$Comp
L power:GND #PWR0101
U 1 1
P 5600 2300
F 0 "#PWR0101" H 5600 2050 50  0001 C CNN
F 1 "GND" H 5605 2127 50  0000 C CNN
F 2 "" H 5600 2300 50  0001 C CNN
F 3 "" H 5600 2300 50  0001 C CNN
	1    5600 2300
	1    0    0    -1  
$EndComp
$Comp
L power:GND #PWR0102
U 1 1
P 5250 2300
F 0 "#PWR0102" H 5250 2050 50  0001 C CNN
F 1 "GND" H 5255 2127 50  0000 C CNN
F 2 "" H 5250 2300 50  0001 C CNN
F 3 "" H 5250 2300 50  0001 C CNN
	1    5250 2300
	1    0    0    -1  
$EndComp
$Comp
L power:GND #PWR0103
U 1 1
P 4250 2300
F 0 "#PWR0103" H 4250 2050 50  0001 C CNN
F 1 "GND" H 4255 2127 50  0000 C CNN
F 2 "" H 4250 2300 50  0001 C CNN
F 3 "" H 4250 2300 50  0001 C CNN
	1    4250 2300
	1    0    0    -1  
$EndComp
$Comp
L power:GND #PWR0104
U 1 1
P 3850 2300
F 0 "#PWR0104" H 3850 2050 50  0001 C CNN
F 1 "GND" H 3855 2127 50  0000 C CNN
F 2 "" H 3850 2300 50  0001 C CNN
F 3 "" H 3850 2300 50  0001 C CNN
	1    3850 2300
	1    0    0    -1  
$EndComp
$Comp
L power:GND #PWR0105
U 1 1
P 2500 2400
F 0 "#PWR0105" H 2500 2150 50  0001 C CNN
F 1 "GND" H 2505 2227 50  0000 C CNN
F 2 "" H 2500 2400 50  0001 C CNN
F 3 "" H 2500 2400 50  0001 C CNN
	1    2500 2400
	1    0    0    -1  
$EndComp
Wire Wire Line
	2500 2300 2500 2400
$Comp
L power:GND #PWR0106
U 1 1
P 4650 2300
F 0 "#PWR0106" H 4650 2050 50  0001 C CNN
F 1 "GND" H 4655 2127 50  0000 C CNN
F 2 "" H 4650 2300 50  0001 C CNN
F 3 "" H 4650 2300 50  0001 C CNN
	1    4650 2300
	1    0    0    -1  
$EndComp
Wire Wire Line
	4900 1950 4900 2200
Wire Wire Line
	4900 2200 4650 2200
Connection ~ 4650 2200
Wire Wire Line
	4650 2200 4650 2300
Wire Wire Line
	5500 3150 5500 3350
Text Label 6950 3150 0    50   ~ 0
VF
Wire Wire Line
	6600 3050 6700 3050
Wire Wire Line
	6600 3150 7100 3150
Wire Wire Line
	6600 3250 6800 3250
Wire Wire Line
	2650 2200 4500 2200
Wire Wire Line
	3750 1800 3850 1800
Wire Wire Line
	3300 1300 3850 1300
Connection ~ 3850 1300
$EndSCHEMATC
